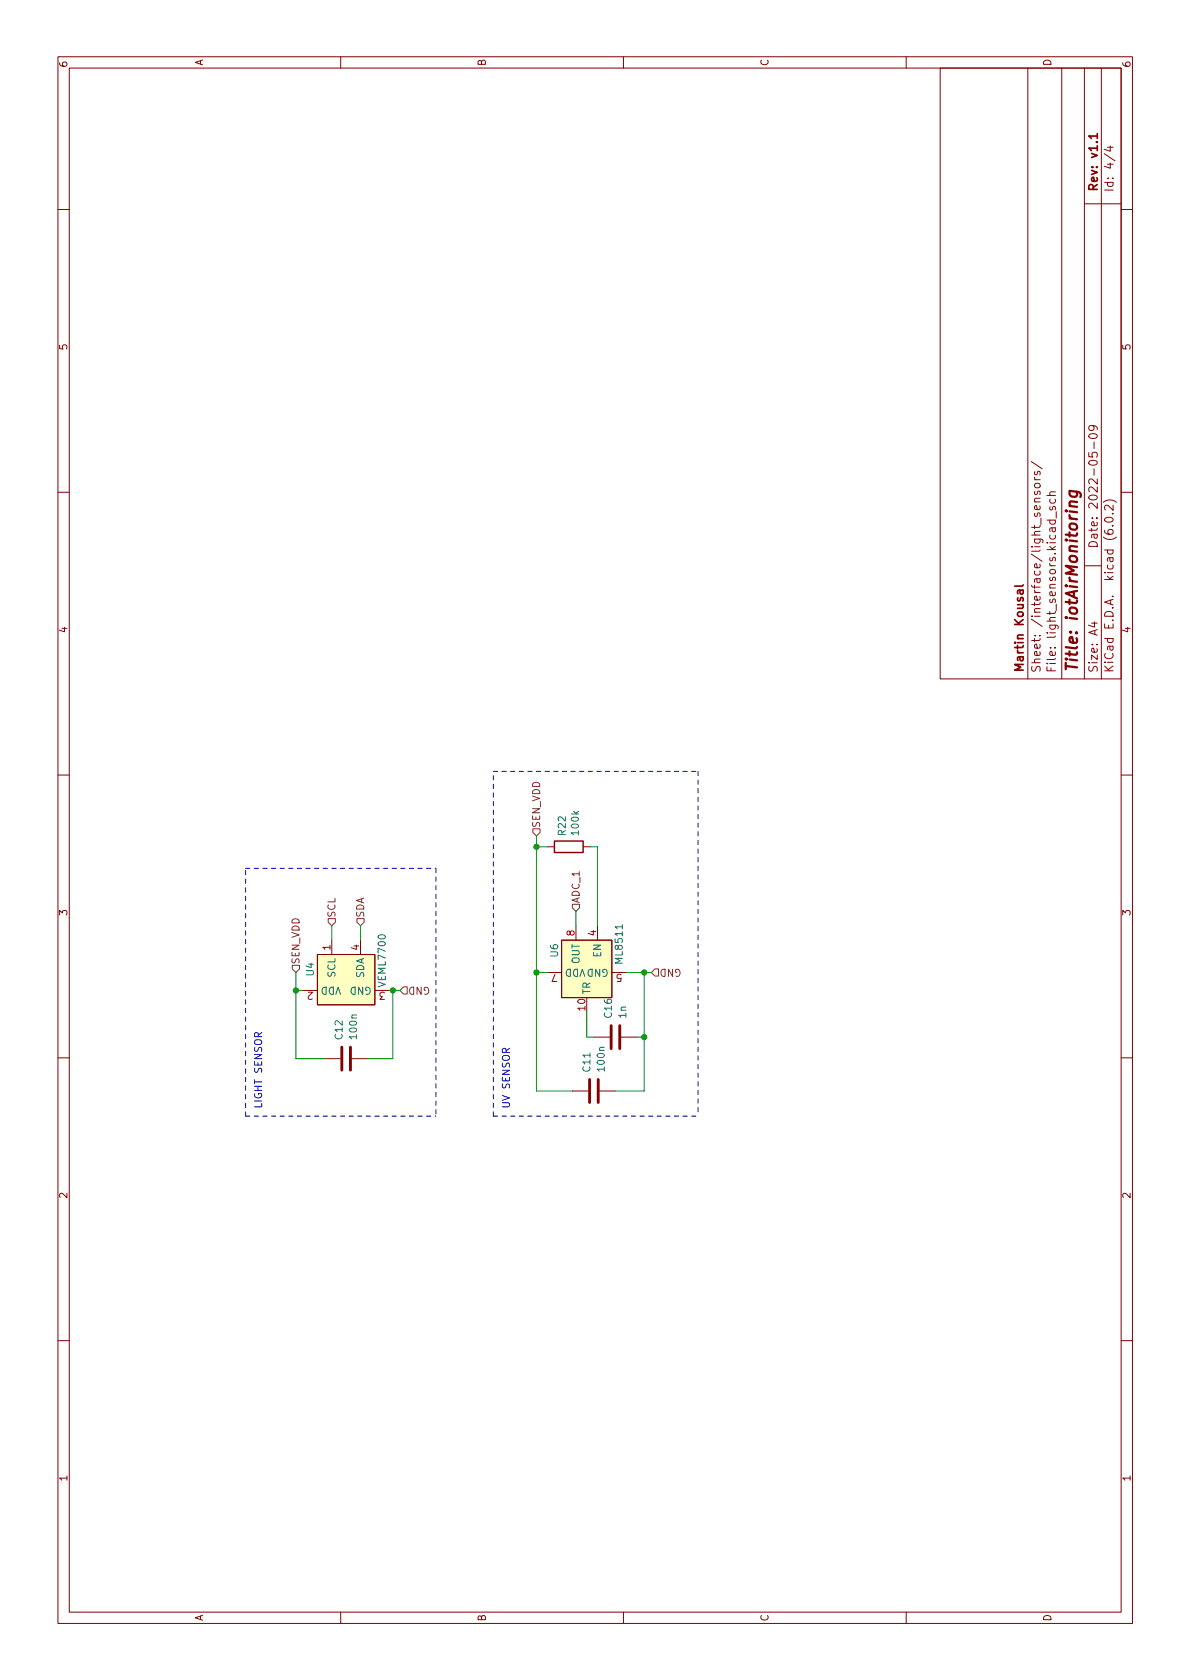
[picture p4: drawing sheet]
<svg xmlns="http://www.w3.org/2000/svg" width="210mm" height="297mm" viewBox="0 0 210 297" stroke-linecap="round" stroke-linejoin="round" font-family="sans-serif">
<g fill="none" stroke="#840000" stroke-width=".18">
<path d="M10.2 10h190.1v277h-190.1zM12.2 12h186.1v273h-186.1zM60.2 10v2M110.2 10v2M160.2 10v2M166.3 12h32v108h-32zM181.8 12v108M187.8 12v108M191.8 12v108M194.8 12v108M10.2 37h2M191.8 36h6.5"/>
<path d="M195.3 27.2l1.9 1.3M195.8 26h1M196.3 25.8v.9l-1-.3M198.3 37h2M192.7 76.8a.81 .81 0 0 1 1.3 .4 .94 .94 0 0 1-1.5 0zM193.2 75.2l.3 .3-.1 .5-.2 .1-.6-.1-.1-.5 .2-.2a.99 .99 0 0 1 1.3 .4v.3M193.5 78.2v1.1M10.2 87h2M182.4 81.6l1.9 1.3M182.9 84.4l.1 .3 .2 .1M182.9 88.7h1M182.9 84.8h1"/>
<path d="M183 86.9l-.1 .3 .2 .3 .3-.1 .1-.5h.4v.6M183 83.4l-.1 .3 .2 .3 .3-.1 .1-.5h.4v.6M183.1 85.5h.7l.1 .2v.4l-.3 .1h-.5l-.2-.2zM183.9 89.5v.4l-.2 .2-.7-.1v-.5l.3-.1 .1 .7M183.9 88.1l-.9 .1-.1 .3 .2 .2M185.1 87.6h1.5M185.7 89.6l-.1 .4 .2 .2 .3-.1 .1-.5h.4v.6M185.7 88.2l-.1 .5 .3 .3h.4l.3-.2v-.6M186.6 87h-.9l-.1 .4 .2 .2M186.8 90.5v1.1M192.5 80v.7l.7 .1-.1-.2 .1-.5 .2-.1h.5l.1 .2-.1 .6M195.1 88.8a1.72 1.72 0 0 1 2.3 0"/>
<path d="M195.4 91.7a1 1 0 0 1 1.4 .1 .81 .81 0 0 1-.6 .6 .81 .81 0 0 1-.8-.3zM196.7 93h.1M196.7 90.8h.1M196.8 89.3v.9l-1-.9-.3 .1-.2 .2 .2 .6M198.3 87h2M191.8 100h3M193 110.2h1M193.5 110v.9l-1-.4M10.2 137h2M198.3 137h2M96.8 149.7h1.2M103.1 149.7h1.3"/>
<path d="M53.6 175.1h2.5M56.1 168.8h10.2v8.9h-10.2zM58.7 166.2v2.6M63.7 166.2v2.6M66.3 175.1h2.5M96.8 171.9h2.5M99.3 166.2h8.9v10.2h-8.9zM101.8 163.7v2.5M105.7 163.7v2.5M108.2 171.9h2.5M10.2 187h2M57.4 187.2h2.8"/>
<path d="M62.2 187.2h2.8M101.2 192.9h2.8M105 183.4h2.8M106 192.9h2.8M109.8 183.4h2.8M198.3 187h2M10.2 237h2M198.3 237h2M60.2 285v2M110.2 285v2M160.2 285v2"/>
</g>
<path d="M194 24.1h-1.5l.5 .4M194 23.6v.9M180.3 104.3l.1 .5a.29 .29 0 0 0 .2 .3 .29 .29 0 0 0 .3-.3v-.5M180.9 104.3l-.9 .1v.6M180.9 103.4l-.2 .2h-1.3" fill="none" stroke="#840000" stroke-width=".3"/>
<path d="M189.1 86.8l1.6 .2a.6 .6 0 0 1 .3 .9M189.2 86.8a.66 .66 0 0 0 .3 1l.6 .1 .3-.2 .1-.2-.1-.6M190.5 88.8l-1.3-.1a.57 .57 0 0 0 .1 .8" fill="none" stroke="#840000" stroke-width=".4"/>
<g fill="#ffffc2" stroke="#ffffc2" stroke-width=".18">
<path d="M99.3 166.2h8.9v10.2h-8.9z"/>
<path d="M56.1 168.8h10.2v8.9h-10.2z"/>
</g>
<path d="M60.4 185.2v4M62 185.2v4M104.3 190.9v4M105.8 190.9v4M108.1 181.3v4.1M109.6 181.3v4.1" fill="none" stroke="#840000" stroke-width=".51"/>
<path d="M98 148.7h5.1v2h-5.1z" fill="none" stroke="#840000" stroke-width=".25"/>
<path d="M94.2 146.5h1.3v.7l-.6 .6-.7-.6zM101.2 159.9h1.3v.6l-.7 .6-.6-.6zM51.7 170.7h1.3v.6l-.7 .6-.6-.6zM58 162.4h1.3v.7l-.6 .6-.7-.6zM63.1 162.4h1.3v.7l-.7 .6-.6-.6zM70.7 175.1l.7-.6h.6v1.3h-.6zM115.2 171.9l.6-.6h.7v1.3h-.7z" fill="none" stroke="#725600" stroke-width=".18"/>
<path d="M87.2 136.4h36.2M123.4 136.4v60.9M43.4 153.5h33.7M77.1 153.5v43.8M43.4 197.3v-43.8M43.4 197.3h33.7M87.2 197.3v-60.9M87.2 197.3h36.2" fill="none" stroke="#0000c2" stroke-width=".18" stroke-dasharray=".8 .8"/>
<g fill="none" stroke="#009600" stroke-width=".18">
<path d="M94.9 147.8v45.1h6.3M94.9 149.7h1.9M104.4 149.7h1.3v14M52.3 171.9v15.3h5.1M52.3 175.1h1.3M58.7 163.7v2.5M63.7 163.7v2.5M68.8 175.1h1.9M69.5 175.1v12.1h-4.5M94.9 171.9h1.9M101.8 161.1v2.6M103.8 178.9v4.5h1.2"/>
<path d="M110.7 171.9h4.5M113.9 171.9v21h-5.1M112.6 183.4h1.3"/>
</g>
<g fill="#009600" stroke="#009600" stroke-width=".18">
<circle cx="52.3" cy="175.1" r=".46"/>
<circle cx="69.5" cy="175.1" r=".46"/>
<circle cx="113.9" cy="171.9" r=".46"/>
<circle cx="113.9" cy="183.4" r=".46"/>
<circle cx="94.9" cy="149.7" r=".46"/>
<circle cx="94.9" cy="171.9" r=".46"/>
</g>
<text font-size="2.8" fill="#840000" x="190.6" y="119" transform="rotate(-90 190.6 119)">Title: iotAirMonitoring</text>
<g font-size="2.1" fill="#840000">
<text x="194.1" y="34" transform="rotate(-90 194.1 34)">Rev: v1.1</text>
<text x="196.9" y="34" transform="rotate(-90 196.9 34)">Id: 4/4</text>
<text x="194.1" y="97" transform="rotate(-90 194.1 97)">Date: 2022-05-09</text>
<text x="181" y="119" transform="rotate(-90 181 119)">Martin Kousal</text>
<text x="184" y="119" transform="rotate(-90 184 119)">Sheet: /interface/light_sensors/</text>
<text x="186.7" y="119" transform="rotate(-90 186.7 119)">File: light_sensors.kicad_sch</text>
<text x="194.1" y="119" transform="rotate(-90 194.1 119)">Size: A4</text>
<text x="196.9" y="119" transform="rotate(-90 196.9 119)">KiCad E.D.A. kicad (6.0.2)</text>
</g>
<g font-size="1.8" fill="#840000">
<text x="35.9" y="11.7" transform="rotate(-90 35.9 11.7)">A</text>
<text x="85.9" y="11.7" transform="rotate(-90 85.9 11.7)">B</text>
<text x="135.9" y="11.7" transform="rotate(-90 135.9 11.7)">C</text>
<text x="185.9" y="11.7" transform="rotate(-90 185.9 11.7)">D</text>
<text x="11.9" y="12" transform="rotate(-90 11.9 12)">6</text>
<text x="199.9" y="12" transform="rotate(-90 199.9 12)">6</text>
<text x="11.9" y="62" transform="rotate(-90 11.9 62)">5</text>
<text x="199.9" y="62" transform="rotate(-90 199.9 62)">5</text>
<text x="11.9" y="112" transform="rotate(-90 11.9 112)">4</text>
<text x="199.9" y="112" transform="rotate(-90 199.9 112)">4</text>
<text x="11.9" y="162" transform="rotate(-90 11.9 162)">3</text>
<text x="199.9" y="162" transform="rotate(-90 199.9 162)">3</text>
<text x="11.9" y="212" transform="rotate(-90 11.9 212)">2</text>
<text x="199.9" y="212" transform="rotate(-90 199.9 212)">2</text>
<text x="11.9" y="262" transform="rotate(-90 11.9 262)">1</text>
<text x="199.9" y="262" transform="rotate(-90 199.9 262)">1</text>
<text x="35.9" y="286.7" transform="rotate(-90 35.9 286.7)">A</text>
<text x="85.9" y="286.7" transform="rotate(-90 85.9 286.7)">B</text>
<text x="135.9" y="286.7" transform="rotate(-90 135.9 286.7)">C</text>
<text x="185.9" y="286.7" transform="rotate(-90 185.9 286.7)">D</text>
</g>
<g font-size="1.8" fill="#725600">
<text x="95.5" y="146.4" transform="rotate(-90 95.5 146.4)">SEN_VDD</text>
<text x="102.5" y="159.8" transform="rotate(-90 102.5 159.8)">ADC_1</text>
<text x="59.3" y="162.3" transform="rotate(-90 59.3 162.3)">SCL</text>
<text x="64.4" y="162.3" transform="rotate(-90 64.4 162.3)">SDA</text>
<text x="53" y="170.6" transform="rotate(-90 53 170.6)">SEN_VDD</text>
<text x="120.5" y="171.3" transform="rotate(180 120.5 171.3)">GND</text>
<text x="76" y="174.5" transform="rotate(180 76 174.5)">GND</text>
</g>
<g font-size="1.8" fill="#006464">
<text x="100" y="147.6" transform="rotate(-90 100 147.6)">R22</text>
<text x="102.4" y="147.5" transform="rotate(-90 102.4 147.5)">100k</text>
<text x="55.5" y="172.5" transform="rotate(-90 55.5 172.5)">U4</text>
<text x="59.3" y="172.8" transform="rotate(-90 59.3 172.8)">SCL</text>
<text x="64.4" y="173" transform="rotate(-90 64.4 173)">SDA</text>
<text x="98.7" y="169.2" transform="rotate(-90 98.7 169.2)">U6</text>
<text x="102.5" y="170.5" transform="rotate(-90 102.5 170.5)">OUT</text>
<text x="106.3" y="169.2" transform="rotate(-90 106.3 169.2)">EN</text>
<text x="107.7" y="171.3" transform="rotate(180 107.7 171.3)">GNDVDD</text>
<text x="110.1" y="170.2" transform="rotate(-90 110.1 170.2)">ML8511</text>
<text x="60.4" y="174.5" transform="rotate(180 60.4 174.5)">VDD</text>
<text x="65.8" y="174.5" transform="rotate(180 65.8 174.5)">GND</text>
<text x="68.2" y="174.2" transform="rotate(-90 68.2 174.2)">VEML7700</text>
<text x="104.4" y="175.9" transform="rotate(-90 104.4 175.9)">TR</text>
<text x="108.2" y="179.9" transform="rotate(-90 108.2 179.9)">C16</text>
<text x="110.7" y="180" transform="rotate(-90 110.7 180)">1n</text>
<text x="60.6" y="183.7" transform="rotate(-90 60.6 183.7)">C12</text>
<text x="63.1" y="183.6" transform="rotate(-90 63.1 183.6)">100n</text>
<text x="104.4" y="189.4" transform="rotate(-90 104.4 189.4)">C11</text>
<text x="106.9" y="189.3" transform="rotate(-90 106.9 189.3)">100n</text>
</g>
<g font-size="1.8" fill="#a90000">
<text x="58.4" y="168" transform="rotate(-90 58.4 168)">1</text>
<text x="63.5" y="168" transform="rotate(-90 63.5 168)">4</text>
<text x="101.6" y="165.5" transform="rotate(-90 101.6 165.5)">8</text>
<text x="105.4" y="165.5" transform="rotate(-90 105.4 165.5)">4</text>
<text x="98.5" y="172.2" transform="rotate(180 98.5 172.2)">7</text>
<text x="110" y="172.2" transform="rotate(180 110 172.2)">5</text>
<text x="55.4" y="175.4" transform="rotate(180 55.4 175.4)">2</text>
<text x="68.1" y="175.4" transform="rotate(180 68.1 175.4)">3</text>
<text x="103.5" y="178.6" transform="rotate(-90 103.5 178.6)">10</text>
</g>
<g font-size="1.8" fill="#0000c2">
<text x="46.3" y="196.1" transform="rotate(-90 46.3 196.1)">LIGHT SENSOR</text>
<text x="90.2" y="196.1" transform="rotate(-90 90.2 196.1)">UV SENSOR</text>
</g>
</svg>
